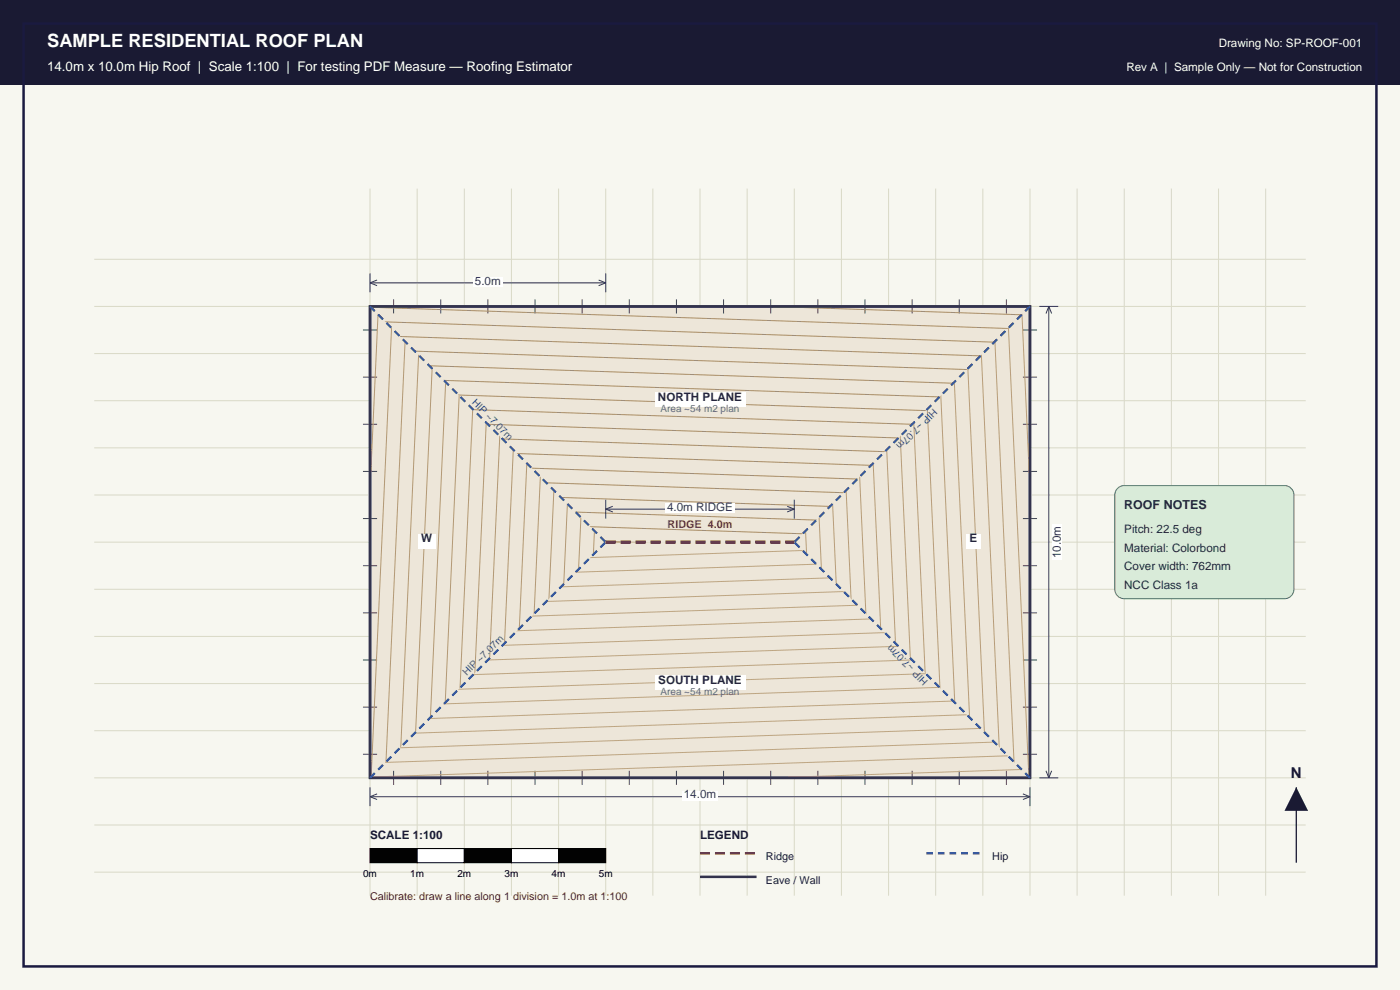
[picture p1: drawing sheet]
<svg xmlns="http://www.w3.org/2000/svg" width="297mm" height="210mm" viewBox="0 0 297 210" stroke-linecap="round" stroke-linejoin="round" font-family="sans-serif">
<path d="M0 0h297v210h-297z" fill-rule="evenodd" fill="#f7f7f0"/>
<path d="M0 0h297v18h-297z" fill-rule="evenodd" fill="#1a1a33"/>
<g fill="none" stroke="#d9d9c7" stroke-width=".21">
<path d="M78.5 40v150M88.5 40v150M98.5 40v150M108.5 40v150M118.5 40v150M128.5 40v150M138.5 40v150M148.5 40v150M158.5 40v150M168.5 40v150M178.5 40v150M188.5 40v150"/>
<path d="M198.5 40v150M208.5 40v150M218.5 40v150M228.5 40v150M238.5 40v150M248.5 40v150M258.5 40v150M268.5 40v150M20 55h257M20 75h257M20 65h257M20 95h257"/>
<path d="M20 85h257M20 115h257M20 105h257M20 135h257M20 125h257M20 155h257M20 145h257M20 175h257M20 165h257M20 185h257"/>
</g>
<path d="M78.5 65h140v100h-140z" fill-rule="evenodd" fill="#ede6d9" stroke="#33334d" stroke-width=".53"/>
<path d="M128.5 115h40" fill="none" stroke="#a62626" stroke-width=".63" stroke-dasharray="2.1 1.1" stroke-linecap="butt"/>
<path d="M78.5 65l50 50M218.5 65l-50 50M78.5 165l50-50M218.5 165l-50-50" fill="none" stroke="#3359a6" stroke-width=".42" stroke-dasharray="1.4 1.1" stroke-linecap="butt"/>
<g fill="none" stroke="#4d4d4d" stroke-width=".21">
<path d="M77 70h3M83.5 63.5v3M93.5 63.5v3M103.5 63.5v3M113.5 63.5v3M123.5 63.5v3M133.5 63.5v3M143.5 63.5v3M153.5 63.5v3M163.5 63.5v3M173.5 63.5v3M183.5 63.5v3"/>
<path d="M193.5 63.5v3M203.5 63.5v3M213.5 63.5v3M217 70h3M77 90h3M77 80h3M217 90h3M217 80h3M77 120h3M77 110h3M77 100h3M217 120h3"/>
<path d="M217 110h3M217 100h3M77 140h3M77 130h3M217 140h3M217 130h3M77 160h3M77 150h3M217 160h3M217 150h3M83.5 163.5v3M93.5 163.5v3"/>
<path d="M103.5 163.5v3M113.5 163.5v3M123.5 163.5v3M133.5 163.5v3M143.5 163.5v3M153.5 163.5v3M163.5 163.5v3M173.5 163.5v3M183.5 163.5v3M193.5 163.5v3M203.5 163.5v3M213.5 163.5v3"/>
</g>
<g fill="none" stroke="#bfa680" stroke-width=".21">
<path d="M135 115l-56.5 1.8M218.6 118.2l-140.1 4.6M218.6 115.2l-140.1 4.6M218.6 139.2l-140.1 4.6M218.6 136.2l-140.1 4.6M218.6 133.2l-140.1 4.6M218.6 130.2l-140.1 4.6M218.6 127.2l-140.1 4.6M218.6 124.2l-140.1 4.6M218.6 121.2l-140.1 4.6M218.6 157.2l-140.1 4.6M218.6 154.2l-140.1 4.6"/>
<path d="M218.6 151.2l-140.1 4.6M218.6 148.2l-140.1 4.6M218.6 145.2l-140.1 4.6M218.6 142.2l-140.1 4.6M218.6 163.2l-56.6 1.8M218.6 160.2l-140.1 4.6"/>
</g>
<g fill="none" stroke="#a68c66" stroke-width=".21">
<path d="M78.5 77.2l140.1 4.6M78.5 74.2l140.1 4.6M78.5 71.2l140.1 4.6M78.5 68.2l140.1 4.6M78.5 65.2l140.1 4.6M162 65l56.6 1.8M78.5 98.2l140.1 4.6M78.5 95.2l140.1 4.6M78.5 92.2l140.1 4.6M78.5 89.2l140.1 4.6M78.5 86.2l140.1 4.6M78.5 83.2l140.1 4.6"/>
<path d="M78.5 80.2l140.1 4.6M78.5 113.2l56.5 1.9M78.5 110.2l140.1 4.6M78.5 107.2l140.1 4.6M78.5 104.2l140.1 4.6M78.5 101.2l140.1 4.6"/>
</g>
<g fill="none" stroke="#b39973" stroke-width=".21">
<path d="M80.3 65l-1.8 40.1M83.3 65l-4.6 100M86.3 65l-4.6 100M89.3 65l-4.6 100M92.3 65l-4.6 100M95.3 65l-4.6 100M98.3 65l-4.6 100M101.3 65l-4.6 100M104.3 65l-4.6 100M107.3 65l-4.6 100M110.3 65l-4.6 100M113.3 65l-4.6 100"/>
<path d="M116.3 65l-4.6 100M119.3 65l-4.6 100M122.3 65l-4.6 100M125.3 65l-4.6 100M128.3 65l-4.6 100M128.6 124.9l-1.9 40.1"/>
</g>
<g fill="none" stroke="#b89e78" stroke-width=".21">
<path d="M168.7 65l4.6 100M171.7 65l4.6 100M174.7 65l4.6 100M177.7 65l4.6 100M180.7 65l4.6 100M183.7 65l4.6 100M186.7 65l4.6 100M189.7 65l4.6 100M192.7 65l4.6 100M195.7 65l4.6 100M198.7 65l4.6 100M201.7 65l4.6 100"/>
<path d="M204.7 65l4.6 100M207.7 65l4.6 100M210.7 65l4.6 100M213.7 65l4.6 100M216.7 65l1.9 40.1M168.4 124.9l1.9 40.1"/>
</g>
<path d="M78.5 65h140v100h-140z" fill="none" stroke="#33334d" stroke-width=".53"/>
<g fill="#fff">
<path d="M138.9 143.2h19.2v3.2h-19.2z" fill-rule="evenodd"/>
<path d="M138.9 83.2h19.2v3.2h-19.2z" fill-rule="evenodd"/>
<path d="M88.6 113.2h3.8v3.2h-3.8z" fill-rule="evenodd"/>
<path d="M205 113.2h3v3.2h-3z" fill-rule="evenodd"/>
</g>
<path d="M78.5 167v4M78.5 169h140M78.5 169l1.5 .6M80 168.4l-1.5 .6M217 168.4l1.5 .6M218.5 167v4M218.5 169l-1.5 .6" fill="none" stroke="#333359" stroke-width=".21"/>
<path d="M144.7 167.8h7.6v2.1h-7.6z" fill-rule="evenodd" fill="#fff"/>
<path d="M220.5 65h4M222.5 65v100M222.5 65l.6 1.5M222.5 65l-.6 1.5M220.5 165h4M221.9 163.5l.6 1.5M223.1 163.5l-.6 1.5" fill="none" stroke="#333359" stroke-width=".21"/>
<path d="M223.3 111.2h2.1v7.6h-2.1z" fill-rule="evenodd" fill="#fff"/>
<path d="M128.5 106v4M128.5 108h40M128.5 108l1.5 .6M130 107.4l-1.5 .6M167 107.4l1.5 .6M168.5 106v4M168.5 108l-1.5 .6" fill="none" stroke="#333359" stroke-width=".21"/>
<path d="M141.1 106.8h14.8v2.1h-14.8z" fill-rule="evenodd" fill="#fff"/>
<path d="M78.5 58v4M78.5 60h50M78.5 60l1.5 .6M80 59.4l-1.5 .6M127 59.4l1.5 .6M128.5 58v4M128.5 60l-1.5 .6" fill="none" stroke="#333359" stroke-width=".21"/>
<path d="M100.4 58.8h6.2v2.1h-6.2z" fill-rule="evenodd" fill="#fff"/>
<path d="M237.1 103.6l.9-.5 .5-.1h34a2 2 0 0 1 2 2v20a2 2 0 0 1-2 2h-34a2 2 0 0 1-2-2v-20l.1-.5z" fill-rule="evenodd" fill="#d9ebd9" stroke="#4d804d" stroke-width=".21"/>
<path d="M78.5 180h10v3h-10z" fill-rule="evenodd" fill="#000" stroke="#000" stroke-width=".21"/>
<path d="M88.5 180h10v3h-10z" fill-rule="evenodd" fill="#fff" stroke="#000" stroke-width=".21"/>
<path d="M98.5 180h10v3h-10z" fill-rule="evenodd" fill="#000" stroke="#000" stroke-width=".21"/>
<path d="M108.5 180h10v3h-10z" fill-rule="evenodd" fill="#fff" stroke="#000" stroke-width=".21"/>
<path d="M118.5 180h10v3h-10z" fill-rule="evenodd" fill="#000" stroke="#000" stroke-width=".21"/>
<path d="M148.5 181h12" fill="none" stroke="#a62626" stroke-width=".53" stroke-dasharray="2.1 1.1" stroke-linecap="butt"/>
<path d="M196.5 181h12" fill="none" stroke="#3359a6" stroke-width=".53" stroke-dasharray="1.4 1.1" stroke-linecap="butt"/>
<path d="M148.5 186h12" fill="none" stroke="#33334d" stroke-width=".53"/>
<path d="M275 167v16" fill="none" stroke="#1a1a33" stroke-width=".28"/>
<path d="M275 167l2.5 5h-5z" fill="#1a1a33"/>
<path d="M5 5h287v200h-287z" fill="none" stroke="#1a1a40" stroke-width=".53"/>
<text font-size="3.9" fill="#fff" x="10" y="10">SAMPLE RESIDENTIAL ROOF PLAN</text>
<text font-size="3.2" fill="#1a1a33" x="273.9" y="165">N</text>
<text font-size="2.8" fill="#fff" x="10" y="15">14.0m x 10.0m Hip Roof | Scale 1:100 | For testing PDF Measure — Roofing Estimator</text>
<text font-size="2.6" fill="#1a4d1a" x="238.5" y="108">ROOF NOTES</text>
<g font-size="2.5" fill="#fff">
<text x="258.5" y="10">Drawing No: SP-ROOF-001</text>
<text x="239" y="15">Rev A | Sample Only — Not for Construction</text>
</g>
<g font-size="2.5" fill="#333359">
<text x="100.8" y="60.4">5.0m</text>
<text x="141.5" y="108.4">4.0m RIDGE</text>
<text x="225" y="118.4" transform="rotate(-90 225 118.4)">10.0m</text>
<text x="145.1" y="169.4">14.0m</text>
</g>
<g font-size="2.5" fill="#262640">
<text x="139.6" y="85">NORTH PLANE</text>
<text x="89.3" y="115">W</text>
<text x="205.7" y="115">E</text>
<text x="139.7" y="145">SOUTH PLANE</text>
</g>
<g font-size="2.5" fill="#1a4d1a">
<text x="238.5" y="113">Pitch: 22.5 deg</text>
<text x="238.5" y="117">Material: Colorbond</text>
<text x="238.5" y="121">Cover width: 762mm</text>
<text x="238.5" y="125">NCC Class 1a</text>
</g>
<g font-size="2.5" fill="#1a1a33">
<text x="78.5" y="178">SCALE 1:100</text>
<text x="148.5" y="178">LEGEND</text>
</g>
<text font-size="2.3" fill="#a62626" x="141.6" y="112">RIDGE 4.0m</text>
<g font-size="2.3" fill="#1a1a33">
<text x="162.5" y="182.5">Ridge</text>
<text x="210.5" y="182.5">Hip</text>
<text x="162.5" y="187.5">Eave / Wall</text>
</g>
<text font-size="2.3" fill="#661a1a" x="78.5" y="191">Calibrate: draw a line along 1 division = 1.0m at 1:100</text>
<g font-size="2.1" fill="#3359a6">
<text x="100" y="85.5" transform="rotate(45 100 85.5)">HIP ~7.07m</text>
<text x="198" y="86.5" transform="rotate(135 198 86.5)">HIP ~7.07m</text>
<text x="99" y="143.5" transform="rotate(-45 99 143.5)">HIP ~7.07m</text>
<text x="197" y="144.5" transform="rotate(-135 197 144.5)">HIP ~7.07m</text>
</g>
<g font-size="2.1" fill="#666680">
<text x="140.1" y="87.5">Area ~54 m2 plan</text>
<text x="140.1" y="147.5">Area ~54 m2 plan</text>
</g>
<g font-size="2.1">
<text x="77" y="186">0m</text>
<text x="87" y="186">1m</text>
<text x="97" y="186">2m</text>
<text x="107" y="186">3m</text>
<text x="117" y="186">4m</text>
<text x="127" y="186">5m</text>
</g>
</svg>
